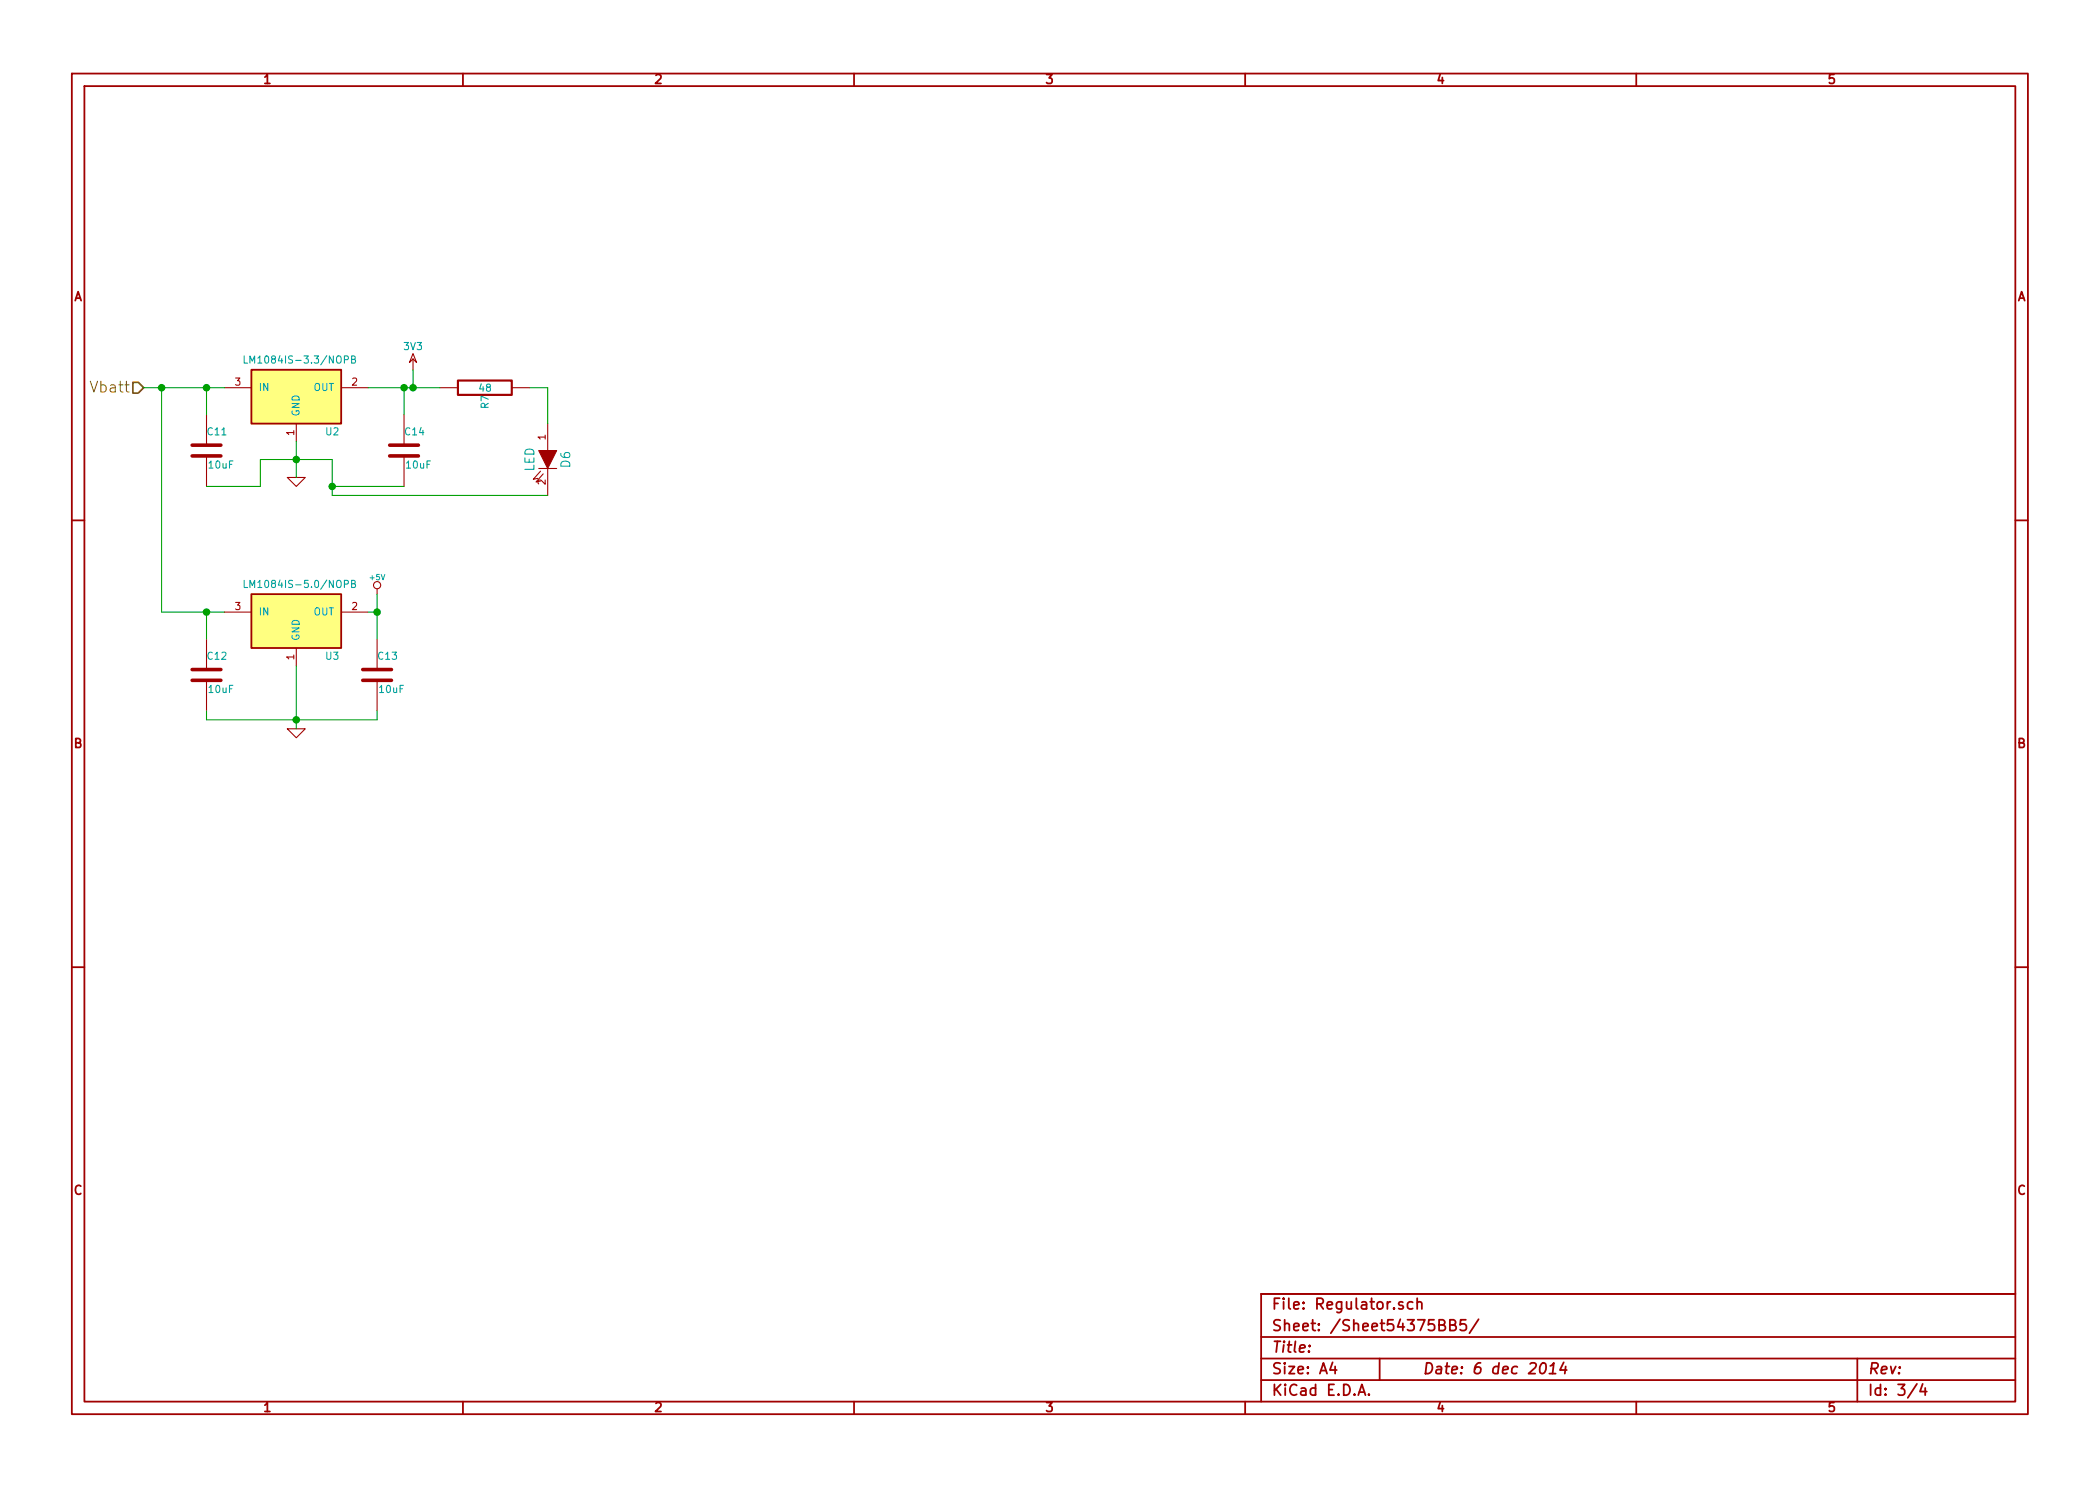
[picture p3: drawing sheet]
EESchema Schematic File Version 2
LIBS:power
LIBS:device
LIBS:transistors
LIBS:conn
LIBS:linear
LIBS:regul
LIBS:74xx
LIBS:cmos4000
LIBS:adc-dac
LIBS:memory
LIBS:xilinx
LIBS:special
LIBS:microcontrollers
LIBS:dsp
LIBS:microchip
LIBS:analog_switches
LIBS:motorola
LIBS:texas
LIBS:intel
LIBS:audio
LIBS:interface
LIBS:digital-audio
LIBS:philips
LIBS:display
LIBS:cypress
LIBS:siliconi
LIBS:opto
LIBS:atmel
LIBS:contrib
LIBS:valves
LIBS:stm32
LIBS:STM32-Additional
LIBS:xbee
LIBS:avbay-cache
EELAYER 27 0
EELAYER END
$Descr A4 11693 8268
encoding utf-8
Sheet 3 4
Title ""
Date "6 dec 2014"
Rev ""
Comp ""
Comment1 ""
Comment2 ""
Comment3 ""
Comment4 ""
$EndDescr
$Comp
L 3V3 #PWR29
U 1 1
P 2300 2050
F 0 "#PWR29" H 2300 2150 40  0001 C CNN
F 1 "3V3" H 2300 2175 40  0000 C CNN
F 2 "" H 2300 2050 60  0000 C CNN
F 3 "" H 2300 2050 60  0000 C CNN
	1    2300 2050
	1    0    0    -1  
$EndComp
$Comp
L LM1084IS-3.3/NOPB U2
U 1 1
P 1650 2200
F 0 "U2" H 1850 2000 40  0000 C CNN
F 1 "LM1084IS-3.3/NOPB" H 1350 2400 40  0000 L CNN
F 2 "SMD_Packages:DPAK-3" H 1650 2300 30  0001 C CIN
F 3 "" H 1650 2200 60  0000 C CNN
	1    1650 2200
	1    0    0    -1  
$EndComp
Text HLabel 800  2150 0    60   Input ~ 0
Vbatt
$Comp
L GND #PWR26
U 1 1
P 1650 2650
F 0 "#PWR26" H 1650 2650 30  0001 C CNN
F 1 "GND" H 1650 2580 30  0001 C CNN
F 2 "" H 1650 2650 60  0000 C CNN
F 3 "" H 1650 2650 60  0000 C CNN
	1    1650 2650
	1    0    0    -1  
$EndComp
$Comp
L C C14
U 1 1
P 2250 2500
F 0 "C14" H 2250 2600 40  0000 L CNN
F 1 "10uF" H 2256 2415 40  0000 L CNN
F 2 "Capacitors_SMD:C_0805_HandSoldering" H 2288 2350 30  0001 C CNN
F 3 "" H 2250 2500 60  0000 C CNN
	1    2250 2500
	1    0    0    -1  
$EndComp
$Comp
L C C11
U 1 1
P 1150 2500
F 0 "C11" H 1150 2600 40  0000 L CNN
F 1 "10uF" H 1156 2415 40  0000 L CNN
F 2 "Capacitors_SMD:C_0805_HandSoldering" H 1188 2350 30  0001 C CNN
F 3 "" H 1150 2500 60  0000 C CNN
	1    1150 2500
	1    0    0    -1  
$EndComp
$Comp
L LED D6
U 1 1
P 3050 2550
F 0 "D6" H 3050 2650 50  0000 C CNN
F 1 "LED" H 3050 2450 50  0000 C CNN
F 2 "LEDs:LED-0805" H 3050 2550 60  0001 C CNN
F 3 "" H 3050 2550 60  0000 C CNN
	1    3050 2550
	0    1    1    0   
$EndComp
$Comp
L R R7
U 1 1
P 2700 2150
F 0 "R7" H 2780 2150 40  0000 C CNN
F 1 "48" V 2707 2151 40  0000 C CNN
F 2 "Resistors_SMD:R_0805_HandSoldering" V 2630 2150 30  0001 C CNN
F 3 "" H 2700 2150 30  0000 C CNN
	1    2700 2150
	0    1    1    0   
$EndComp
$Comp
L LM1084IS-5.0/NOPB U3
U 1 1
P 1650 3450
F 0 "U3" H 1850 3250 40  0000 C CNN
F 1 "LM1084IS-5.0/NOPB" H 1350 3650 40  0000 L CNN
F 2 "SMD_Packages:DPAK-3" H 1650 3550 30  0001 C CIN
F 3 "~" H 1650 3450 60  0000 C CNN
	1    1650 3450
	1    0    0    -1  
$EndComp
$Comp
L C C12
U 1 1
P 1150 3750
F 0 "C12" H 1150 3850 40  0000 L CNN
F 1 "10uF" H 1156 3665 40  0000 L CNN
F 2 "Capacitors_SMD:C_0805_HandSoldering" H 1188 3600 30  0001 C CNN
F 3 "" H 1150 3750 60  0000 C CNN
	1    1150 3750
	1    0    0    -1  
$EndComp
$Comp
L GND #PWR27
U 1 1
P 1650 4050
F 0 "#PWR27" H 1650 4050 30  0001 C CNN
F 1 "GND" H 1650 3980 30  0001 C CNN
F 2 "" H 1650 4050 60  0000 C CNN
F 3 "" H 1650 4050 60  0000 C CNN
	1    1650 4050
	1    0    0    -1  
$EndComp
$Comp
L C C13
U 1 1
P 2100 3750
F 0 "C13" H 2100 3850 40  0000 L CNN
F 1 "10uF" H 2106 3665 40  0000 L CNN
F 2 "Capacitors_SMD:C_0805_HandSoldering" H 2138 3600 30  0001 C CNN
F 3 "" H 2100 3750 60  0000 C CNN
	1    2100 3750
	1    0    0    -1  
$EndComp
$Comp
L +5V #PWR28
U 1 1
P 2100 3300
F 0 "#PWR28" H 2100 3390 20  0001 C CNN
F 1 "+5V" H 2100 3390 30  0000 C CNN
F 2 "" H 2100 3300 60  0000 C CNN
F 3 "" H 2100 3300 60  0000 C CNN
	1    2100 3300
	1    0    0    -1  
$EndComp
Wire Wire Line
	2050 2150 2450 2150
Wire Wire Line
	2300 2150 2300 2050
Wire Wire Line
	800  2150 1250 2150
Wire Wire Line
	1650 2450 1650 2650
Connection ~ 1150 2150
Wire Wire Line
	1150 2700 1450 2700
Wire Wire Line
	1450 2700 1450 2550
Wire Wire Line
	1450 2550 1850 2550
Connection ~ 1650 2550
Wire Wire Line
	2250 2300 2250 2150
Connection ~ 2250 2150
Wire Wire Line
	2250 2700 1850 2700
Wire Wire Line
	1850 2550 1850 2750
Connection ~ 2300 2150
Wire Wire Line
	2950 2150 3050 2150
Wire Wire Line
	3050 2150 3050 2350
Wire Wire Line
	1850 2750 3050 2750
Connection ~ 1850 2700
Wire Wire Line
	900  3400 1250 3400
Wire Wire Line
	900  3400 900  2150
Connection ~ 900  2150
Connection ~ 1150 3400
Wire Wire Line
	1150 3400 1150 3550
Wire Wire Line
	1150 4000 1150 3950
Wire Wire Line
	1650 3700 1650 4050
Connection ~ 1650 4000
Wire Wire Line
	2100 3300 2100 3550
Connection ~ 2100 3400
Wire Wire Line
	1150 2150 1150 2300
Wire Wire Line
	1150 4000 2100 4000
Wire Wire Line
	2100 4000 2100 3950
Wire Wire Line
	2100 3400 2050 3400
$EndSCHEMATC
